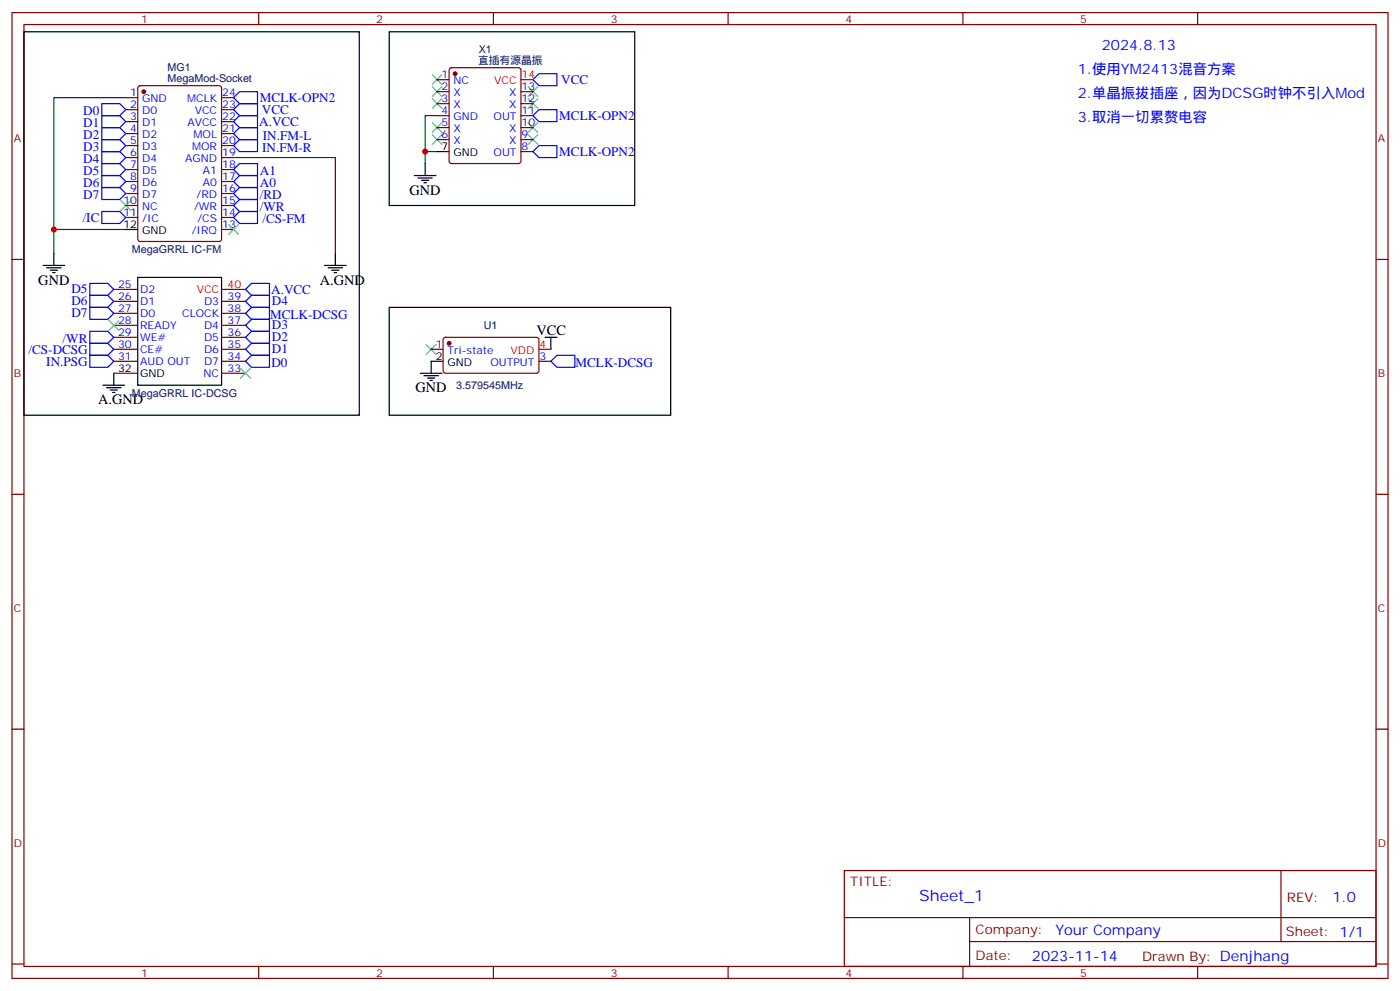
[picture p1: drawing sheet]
<svg xmlns="http://www.w3.org/2000/svg" width="412mm" height="292mm" viewBox="0 0 412 292" stroke-linecap="round" stroke-linejoin="round" font-family="sans-serif">
<g fill="none" stroke="#870000" stroke-width=".35">
<path d="M3.5 3.7h405.4v284.3h-405.4zM7.1 7.2h398.2v277.3h-398.2zM76.2 3.7v3.5M145.3 3.7v3.5M214.5 3.7v3.5M283.6 3.7v3.5M352.8 3.7v3.5M37 28.8h3.6M37 32.3h3.6M37 35.8h3.6M37 39.3h3.6M40.8 25.4l.5-.2h23.3l.6 .5 .1 44.7-.5 .6-23.5 .1-.7-.5v-44.7z"/>
<path d="M65.3 28.8h3.5M65.3 32.3h3.5M65.3 35.8h3.5M65.3 39.3h3.5M128.8 27h3.5M128.8 30.5h3.5M128.8 34h3.5M128.8 37.6h3.5M128.8 23.5h3.5M132.5 20.1l.5-.2h19.8l.5 .2 .2 .5v26.8l-.3 .5-.4 .3h-19.8l-.5-.3-.2-.5v-26.8zM153.5 27h3.5M153.5 30.5h3.5"/>
<path d="M153.5 34h3.5M153.5 37.6h3.5M37 42.9h3.6M37 46.4h3.6M37 49.9h3.6M37 53.4h3.6M37 57h3.6M65.3 42.9h3.5M65.3 46.4h3.5M65.3 49.9h3.5M65.3 53.4h3.5M65.3 57h3.5"/>
<path d="M128.8 41.1h3.5M153.5 41.1h3.5M153.5 44.6h3.5M3.5 76.4h3.6M37 60.5h3.6M37 64h3.6M65.3 60.5h3.5M65.3 64h3.5M65.3 67.6h3.5M405.3 76.4h3.6M33.5 85.2h7.1M33.5 88.7h7.1"/>
<path d="M33.5 92.3h7.1M33.5 95.8h7.1M33.5 99.3h7.1M65.3 85.2h7M65.3 88.7h7M65.3 92.3h7M65.3 95.8h7M65.3 99.3h7M130.8 99.5l.4-.2 27.1 .1 .4 .6v9.5l-.7 .4-27-.1-.5-.6v-9.2zM33.5 102.8h7.1M33.5 106.4h7.1M33.5 109.9h7.1"/>
<path d="M65.3 102.8h7M65.3 106.4h7M65.3 109.9h7M127 102.8h3.5M158.7 106.4h3.6M3.5 145.5h3.6M405.3 145.5h3.6M3.5 214.7h3.6M405.3 214.7h3.6M248.7 256.3h156.6v28.2h-156.6zM377.3 256.3v20.9M248.7 270.1h156.5"/>
<path d="M285.6 277.2h119.6M285.6 270.1v14.2M3.5 283.8h3.6M76.2 284.5v3.5M145.3 284.5v3.5M214.5 284.5v3.5M283.6 284.5v3.5M352.8 284.5v3.5M405.3 283.8h3.6"/>
</g>
<g fill="none" stroke="#3c3" stroke-width=".35">
<path d="M127.4 39.7l2.8 2.8M127.4 36.2l2.8 2.8M127.4 29.1l2.8 2.8M127.4 25.6l2.8 2.8M127.4 22l2.8 2.9M130.2 39.7l-2.8 2.8M130.2 36.2l-2.8 2.8M130.2 29.1l-2.8 2.8M130.2 25.6l-2.8 2.8M130.2 22l-2.8 2.9M155.6 25.6l2.8 2.8M155.6 29.1l2.8 2.8"/>
<path d="M155.6 36.2l2.8 2.8M155.6 39.7l2.8 2.8M158.4 25.6l-2.8 2.8M158.4 29.1l-2.8 2.8M158.4 36.2l-2.8 2.8M158.4 39.7l-2.8 2.8M35.6 59.1l2.9 2.8M38.5 59.1l-2.9 2.8M67.4 66.1l2.8 2.9M70.2 66.1l-2.8 2.9M32.1 94.4l2.8 2.8M34.9 94.4l-2.8 2.8"/>
<path d="M70.9 108.5l2.8 2.8M73.7 108.5l-2.8 2.8M125.6 101.4l2.8 2.8M128.4 101.4l-2.8 2.8"/>
</g>
<g fill="none" stroke="#00f" stroke-width=".35">
<path d="M30 30.5h5.3l1.7 1.8-1.7 1.7h-5.3zM30 34h5.3l1.7 1.8-1.7 1.8h-5.3zM30 37.6h5.3l1.7 1.7-1.7 1.8h-5.3zM68.8 35.8l1.8-1.8h5.2v3.6h-5.2zM68.8 28.8l1.8-1.8h5.2v3.5h-5.2zM70.6 30.5h5.2v3.5h-5.2l-1.8-1.7zM70.6 37.6h5.2v3.5h-5.2l-1.8-1.8zM157 34l1.7-1.7h5.3v3.5h-5.3zM158.7 21.7h5.3v3.5h-5.3l-1.7-1.7zM30 41.1h5.3l1.7 1.8-1.7 1.7h-5.3zM30 44.6h5.3l1.7 1.8-1.7 1.8h-5.3zM30 48.2h5.3l1.7 1.7-1.7 1.8h-5.3z"/>
<path d="M30 51.7h5.3l1.7 1.7-1.7 1.8h-5.3zM30 55.2h5.3l1.7 1.8-1.7 1.7h-5.3zM68.8 49.9l1.8-1.7h5.2v3.5h-5.2zM68.8 53.4l1.8-1.7h5.2v3.5h-5.2zM68.8 57l1.8-1.8h5.2v3.5h-5.2zM70.6 41.1h5.2v3.5h-5.2l-1.8-1.7zM158.7 42.9h5.3v3.5h-5.3l-1.7-1.8zM30 62.3h5.3l1.7 1.7-1.7 1.8h-5.3zM68.8 60.5l1.8-1.8h5.2v3.6h-5.2zM70.6 62.3h5.2v3.5h-5.2l-1.8-1.8zM26.5 83.4h5.2l1.8 1.8-1.8 1.8h-5.2zM26.5 87h5.2l1.8 1.7-1.8 1.8h-5.2z"/>
<path d="M26.5 90.5h5.2l1.8 1.8-1.8 1.7h-5.2zM26.5 97.5h5.2l1.8 1.8-1.8 1.8h-5.2zM72.3 85.2l1.8-1.8h5.3v3.6h-5.3zM74.1 97.5h5.3v3.6h-5.3l-1.8-1.8zM74.1 94h5.3v3.5h-5.3l-1.8-1.7zM74.1 87h5.3v3.5h-5.3l-1.8-1.8zM74.1 90.5h5.3v3.5h-5.3l-1.8-1.7zM26.5 104.6h5.2l1.8 1.8-1.8 1.7h-5.2zM26.5 101.1h5.2l1.8 1.7-1.8 1.8h-5.2zM74.1 104.6h5.3v3.5h-5.3l-1.8-1.7zM74.1 101.1h5.3v3.5h-5.3l-1.8-1.8zM164 104.6h5.3v3.5h-5.3l-1.7-1.7z"/>
</g>
<path d="M37 28.8h-21.1v45.8M128.8 34h-3.6v14.2M68.8 46.4h30v28.2M125.2 44.6h3.6M15.9 67.6h21.1" fill="none" stroke="#008700" stroke-width=".35"/>
<g fill="none" stroke="#000" stroke-width=".35">
<path d="M7.1 9.3h98.7v112.9h-98.7zM114.7 9.3h72.3v51.2h-72.3zM122.1 51.7h6.3M123.1 52.4h4.3M124.2 53.1h2.1M124.9 53.8h.7M125.2 48.2v3.5M128.8 44.6h3.5M12.7 78.1h6.3M13.8 78.8h4.2M14.8 79.6h2.1M15.9 74.6v3.5"/>
<path d="M37 67.6h3.6M95.6 78.1h6.4M96.7 78.8h4.2M97.7 79.6h2.1M98.8 74.6v3.5M15.5 80.3h.7M40.6 81.7h24.7v31.7h-24.7zM98.4 80.3h.7M114.7 90.5h82.9v31.7h-82.9zM160.5 99.3h3.5M162.3 99.3v3.5M30.3 113.4h6.4"/>
<path d="M31.4 114.1h4.2M32.5 114.8h2.1M33.2 115.5h.7M33.5 109.9v3.5M123.8 109.9h6.4M124.9 110.6h4.2M125.9 111.3h2.2M126.6 112h.8M130.5 106.4h-3.5v3.5"/>
</g>
<g fill="#870000" stroke="#870000" stroke-width=".35">
<circle cx="42.3" cy="27" r=".53"/>
<circle cx="134.1" cy="21.7" r=".53"/>
<circle cx="132.3" cy="101.1" r=".53"/>
</g>
<path d="M153.5 23.5h3.5M158.7 102.8h3.6" fill="none" stroke="#f00" stroke-width=".35"/>
<g fill="#c00">
<circle cx="15.9" cy="67.6" r=".88"/>
<circle cx="125.2" cy="44.6" r=".88"/>
</g>
<text font-size="4.6" fill="#00f" x="270.8" y="265.3">Sheet_1</text>
<g font-size="4.2" fill="#00f">
<text x="324.6" y="14.6">2024.8.13</text>
<text x="317.5" y="21.7">1.使用YM2413混音方案</text>
<text x="317.5" y="28.8">2.单晶振拔插座，因为DCSG时钟不引入Mod</text>
<text x="317.5" y="35.8">3.取消一切累赘电容</text>
<text x="392.5" y="265.6">1.0</text>
<text x="310.9" y="275.1">Your Company</text>
<text x="304" y="282.9">2023-11-14</text>
</g>
<g font-size="4.2">
<text x="120.6" y="57.3">GND</text>
<text x="11.3" y="83.8">GND</text>
<text x="94.2" y="83.8">A.GND</text>
<text x="158" y="98.6">VCC</text>
<text x="28.9" y="119.1">A.GND</text>
<text x="122.4" y="115.5">GND</text>
</g>
<g font-size="3.9" fill="#00f">
<text x="165.3" y="24.7">VCC</text>
<text x="24.5" y="33.8">D0</text>
<text x="76.6" y="30">MCLK-OPN2</text>
<text x="77.1" y="33.5">VCC</text>
<text x="164.7" y="35.3">MCLK-OPN2</text>
<text x="24.5" y="37.5">D1</text>
<text x="24.5" y="41">D2</text>
<text x="76.4" y="37.1">A.VCC</text>
<text x="77.4" y="41.1">IN.FM-L</text>
<text x="24.5" y="44.5">D3</text>
<text x="77.2" y="44.6">IN.FM-R</text>
<text x="164.7" y="45.9">MCLK-OPN2</text>
<text x="24.5" y="48">D4</text>
<text x="24.5" y="51.6">D5</text>
<text x="76.6" y="51.6">A1</text>
<text x="24.5" y="55.1">D6</text>
<text x="24.5" y="58.6">D7</text>
<text x="76.6" y="55">A0</text>
<text x="76.6" y="58.6">/RD</text>
<text x="24.4" y="65.3">/IC</text>
<text x="76.6" y="62.1">/WR</text>
<text x="77.3" y="65.8">/CS-FM</text>
<text x="21" y="86.4">D5</text>
<text x="21" y="89.9">D6</text>
<text x="79.9" y="86.5">A.VCC</text>
<text x="80.1" y="89.9">D4</text>
<text x="21" y="93.4">D7</text>
<text x="79.6" y="94">MCLK-DCSG</text>
<text x="18.5" y="100.9">/WR</text>
<text x="80.1" y="100.5">D2</text>
<text x="80.1" y="96.9">D3</text>
<text x="8.4" y="104.1">/CS-DCSG</text>
<text x="13.6" y="107.6">IN.PSG</text>
<text x="80.1" y="104">D1</text>
<text x="79.9" y="108.1">D0</text>
<text x="169.5" y="108.1">MCLK-DCSG</text>
</g>
<g font-size="3.9" fill="#800">
<text x="250.5" y="260.9">TITLE:</text>
<text x="379.1" y="265.6">REV:</text>
<text x="287.4" y="275.1">Company:</text>
<text x="378.7" y="275.7">Sheet: 1/1</text>
<text x="287.4" y="282.8">Date:</text>
<text x="336.4" y="282.8">Drawn By: Denjhang</text>
</g>
<g font-size="3.2" fill="#800">
<text x="41.6" y="6.7">1</text>
<text x="110.8" y="6.7">2</text>
<text x="179.9" y="6.7">3</text>
<text x="249.1" y="6.7">4</text>
<text x="318.2" y="6.7">5</text>
<text x="4.1" y="41.8">A</text>
<text x="405.9" y="41.8">A</text>
<text x="4.1" y="110.9">B</text>
<text x="405.9" y="110.9">B</text>
<text x="4.1" y="180.1">C</text>
<text x="405.9" y="180.1">C</text>
<text x="4.1" y="249.2">D</text>
<text x="405.9" y="249.2">D</text>
<text x="41.6" y="287.5">1</text>
<text x="110.8" y="287.5">2</text>
<text x="179.9" y="287.5">3</text>
<text x="249.1" y="287.5">4</text>
<text x="318.2" y="287.5">5</text>
</g>
<g font-size="3.2" fill="#000080">
<text x="141" y="15.7">X1</text>
<text x="49.4" y="21">MG1</text>
<text x="140.8" y="18.8">直插有源晶振</text>
<text x="49.4" y="24.1">MegaMod-Socket</text>
<text x="38.8" y="74.6">MegaGRRL IC-FM</text>
<text x="142.5" y="96.9">U1</text>
<text x="38.8" y="116.9">MegaGRRL IC-DCSG</text>
<text x="134.4" y="114.6">3.579545MHz</text>
</g>
<g font-size="3.2" fill="#00f">
<text x="130.1" y="23.1">1</text>
<text x="38.4" y="28.4">1</text>
<text x="65.4" y="28.4">24</text>
<text x="130.1" y="26.6">2</text>
<text x="133.6" y="28.4">X</text>
<text x="133.6" y="24.9">NC</text>
<text x="150" y="28.4">X</text>
<text x="153.6" y="26.6">13</text>
<text x="38.4" y="31.9">2</text>
<text x="38.4" y="35.5">3</text>
<text x="41.9" y="30.2">GND</text>
<text x="41.9" y="33.7">D0</text>
<text x="55.1" y="30.2">MCLK</text>
<text x="57.4" y="33.7">VCC</text>
<text x="65.4" y="35.5">22</text>
<text x="65.4" y="31.9">23</text>
<text x="130.1" y="33.7">4</text>
<text x="130.1" y="30.2">3</text>
<text x="133.6" y="35.5">GND</text>
<text x="133.6" y="31.9">X</text>
<text x="145.4" y="35.5">OUT</text>
<text x="150" y="31.9">X</text>
<text x="153.6" y="30.2">12</text>
<text x="153.6" y="33.7">11</text>
<text x="38.4" y="39">4</text>
<text x="41.9" y="37.2">D1</text>
<text x="41.9" y="40.7">D2</text>
<text x="55.2" y="37.2">AVCC</text>
<text x="57" y="40.7">MOL</text>
<text x="65.4" y="39">21</text>
<text x="130.1" y="40.7">6</text>
<text x="130.1" y="37.2">5</text>
<text x="133.6" y="39">X</text>
<text x="150" y="39">X</text>
<text x="153.6" y="37.2">10</text>
<text x="153.6" y="40.7">9</text>
<text x="38.4" y="42.5">5</text>
<text x="38.4" y="46">6</text>
<text x="41.9" y="44.3">D3</text>
<text x="41.9" y="47.8">D4</text>
<text x="54.5" y="47.8">AGND</text>
<text x="56.6" y="44.3">MOR</text>
<text x="65.4" y="46">19</text>
<text x="65.4" y="42.5">20</text>
<text x="133.6" y="42.5">X</text>
<text x="145.4" y="46">OUT</text>
<text x="150" y="42.5">X</text>
<text x="153.6" y="44.3">8</text>
<text x="38.4" y="49.6">7</text>
<text x="38.4" y="53.1">8</text>
<text x="41.9" y="51.3">D5</text>
<text x="59.8" y="51.3">A1</text>
<text x="65.4" y="53.1">17</text>
<text x="65.4" y="49.6">18</text>
<text x="38.4" y="56.6">9</text>
<text x="41.9" y="54.9">D6</text>
<text x="41.9" y="58.4">D7</text>
<text x="57.9" y="58.4">/RD</text>
<text x="59.8" y="54.9">A0</text>
<text x="65.4" y="56.6">16</text>
<text x="36.4" y="60.1">10</text>
<text x="36.4" y="63.7">11</text>
<text x="41.9" y="61.9">NC</text>
<text x="41.9" y="65.4">/IC</text>
<text x="57.2" y="61.9">/WR</text>
<text x="58.1" y="65.4">/CS</text>
<text x="65.4" y="63.7">14</text>
<text x="65.4" y="60.1">15</text>
<text x="56.5" y="69">/IRQ</text>
<text x="65.4" y="67.2">13</text>
<text x="34.8" y="84.8">25</text>
<text x="34.8" y="88.4">26</text>
<text x="41.3" y="86.3">D2</text>
<text x="41.3" y="89.8">D1</text>
<text x="60.1" y="89.8">D3</text>
<text x="67" y="88.4">39</text>
<text x="34.8" y="91.9">27</text>
<text x="34.8" y="95.4">28</text>
<text x="41.3" y="93.3">D0</text>
<text x="53.7" y="93.3">CLOCK</text>
<text x="67" y="95.4">37</text>
<text x="67" y="91.9">38</text>
<text x="34.8" y="99">29</text>
<text x="41.3" y="96.8">READY</text>
<text x="41.3" y="100.4">WE#</text>
<text x="60.1" y="100.4">D5</text>
<text x="60.1" y="96.8">D4</text>
<text x="67" y="99">36</text>
<text x="34.8" y="102.5">30</text>
<text x="34.8" y="106">31</text>
<text x="41.3" y="103.9">CE#</text>
<text x="41.3" y="107.4">AUD OUT</text>
<text x="60.1" y="107.4">D7</text>
<text x="60.1" y="103.9">D6</text>
<text x="67" y="106">34</text>
<text x="67" y="102.5">35</text>
<text x="128.3" y="102.5">1</text>
<text x="131.8" y="104.2">Tri-state</text>
<text x="144.5" y="107.8">OUTPUT</text>
<text x="158.9" y="106">3</text>
<text x="60" y="110.9">NC</text>
<text x="67" y="109.5">33</text>
</g>
<g font-size="3.2" fill="#f00">
<text x="153.6" y="23.1">14</text>
<text x="145.6" y="24.9">VCC</text>
<text x="58" y="86.3">VCC</text>
<text x="67" y="84.8">40</text>
<text x="150.4" y="104.2">VDD</text>
<text x="158.9" y="102.5">4</text>
</g>
<g font-size="3.2">
<text x="130.1" y="44.3">7</text>
<text x="133.6" y="46">GND</text>
<text x="36.4" y="67.2">12</text>
<text x="41.9" y="69">GND</text>
<text x="128.3" y="106">2</text>
<text x="131.8" y="107.8">GND</text>
<text x="34.8" y="109.5">32</text>
<text x="41.3" y="110.9">GND</text>
</g>
</svg>
